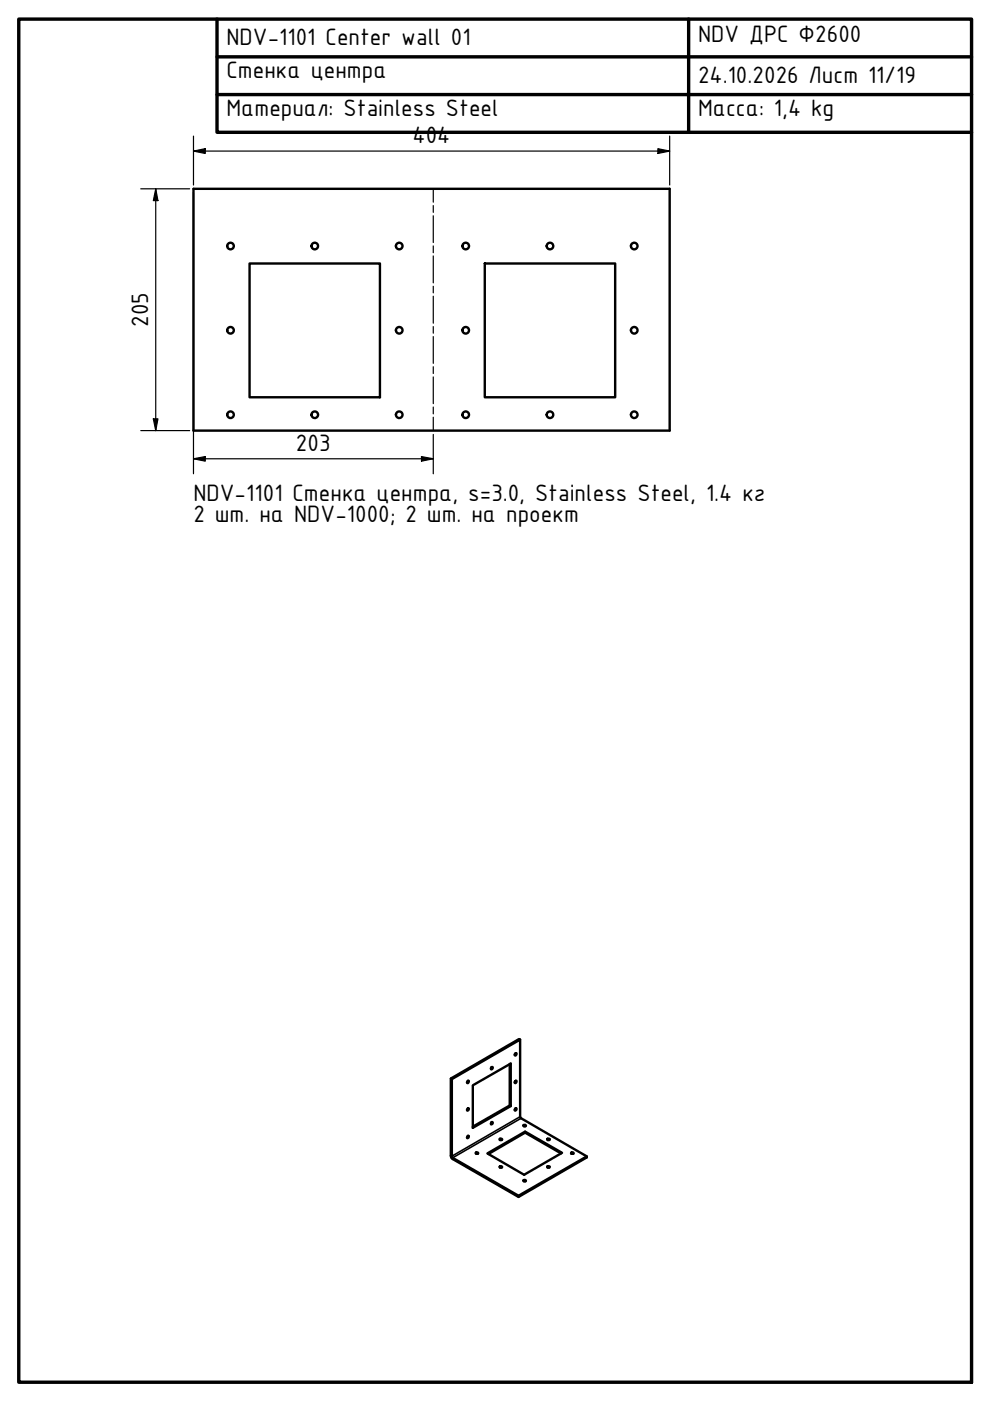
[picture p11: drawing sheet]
<svg xmlns="http://www.w3.org/2000/svg" width="210mm" height="297mm" viewBox="0 0 210 297" stroke-linecap="round" stroke-linejoin="round" font-family="sans-serif">
<!-- layer: Bend Centerline (ISO) -->
<g fill="none" stroke="#000" stroke-width=".25">
<path d="M91.9 40v2.9M91.9 43.6v1.4M91.9 45.7v5.7M91.9 52.1v1.5M91.9 54.3v5.7M91.9 60.7v1.4M91.9 62.8v5.7M91.9 69.2v1.4M91.9 71.4v5.6M91.9 77.8v1.4M91.9 79.9v5.7M91.9 86.3v1.4"/>
<path d="M91.9 88.5v2.8"/>
</g>
<!-- layer: Visible (ISO) -->
<g fill="none" stroke="#000" stroke-width=".51">
<path d="M41 40h101v51.3h-101zM52.9 55.9h27.7v28.3h-27.7zM102.8 55.9h27.6v28.3h-27.6zM95.6 228.7l.2 .1v16.5l14.1 8.2v.3l-13.9-8.1-.3-.3zM95.8 228.8l14.5-8.4 .1 16.6 14 8.2v.2l-14.5 8.4M99.1 229.2l.2-.1a.22 .22 0 0 1 .1 .4 .22 .22 0 0 1-.4 0zM99.2 235l-.2 .3M99.2 229.2l-.2 .3M99.2 235a.24 .24 0 0 1 .1 .3 .24 .24 0 0 1-.3 .1zM104.3 226.3l.1-.1a.22 .22 0 0 1 0 .3 .22 .22 0 0 1-.3 .1l.2-.3-.2 .3M104.3 237.9a.23 .23 0 0 1 .1 .3 .23 .23 0 0 1-.3 .1zM104.3 237.9l-.2 .3"/>
<path d="M108.1 225.6v8.8l.2 .1v-9l-8.1 4.6v9l8.1-4.6M108.1 234.4l-7.9 4.5M109.3 223.3l-.2 .3M109.3 235l-.2 .3M109.3 229.2l-.2 .3M109.3 235a.24 .24 0 0 1 .2 .3 .24 .24 0 0 1-.4 .1zM110.3 220.4l-.2-.1-14.5 8.4M111 238.5l.5 .1a.21 .21 0 0 1-.3 .2 .21 .21 0 0 1-.2-.3zM111.1 238.8h.3M111.3 239.9l7.9 4.5-8.1 4.7-7.8-4.6 8-4.6v.2M99.2 240.9l-.2 .3M99.2 240.8a.24 .24 0 0 1 .1 .3 .24 .24 0 0 1-.3 .1z"/>
<path d="M100.9 244.4h.4a.21 .21 0 0 1-.2 .2 .21 .21 0 0 1-.2-.2zM101 244.6h.3M105.9 247.3h.1a.21 .21 0 0 1 .3 0 .21 .21 0 0 1 0 .3l-.3-.1zM105.9 241.5a.24 .24 0 0 1 .3-.1 .24 .24 0 0 1 .1 .3h-.3zM106 247.6h.3M106 241.7h.3M111 250.3l.1-.1 .4 .1a.26 .26 0 0 1-.3 .2 .26 .26 0 0 1-.2-.2zM111.1 250.4h.3M116.1 247.3h.4v.2a.27 .27 0 0 1-.3 .1 .27 .27 0 0 1-.2-.3zM116.1 241.5h.4h.1l-.1 .2a.27 .27 0 0 1-.3 0 .27 .27 0 0 1-.2-.2zM116.1 247.6h.4M116.1 241.7h.4"/>
<path d="M119 244.5l-7.7-4.4-7.8 4.6M121.2 244.4h.4a.21 .21 0 0 1-.3 .2 .21 .21 0 0 1-.1-.2zM121.2 244.6h.3M124.4 245.2l-14.5 8.3"/>
<circle cx="48.9" cy="52.2" r=".7"/>
<circle cx="66.7" cy="52.2" r=".7"/>
<circle cx="84.6" cy="52.2" r=".7"/>
<circle cx="98.7" cy="52.2" r=".7"/>
<circle cx="116.6" cy="52.2" r=".7"/>
<circle cx="134.5" cy="52.2" r=".7"/>
<circle cx="48.9" cy="70" r=".7"/>
<circle cx="84.6" cy="70" r=".7"/>
<circle cx="98.7" cy="70" r=".7"/>
<circle cx="134.5" cy="70" r=".7"/>
<circle cx="48.9" cy="87.9" r=".7"/>
<circle cx="66.7" cy="87.9" r=".7"/>
<circle cx="84.6" cy="87.9" r=".7"/>
<circle cx="98.7" cy="87.9" r=".7"/>
<circle cx="116.6" cy="87.9" r=".7"/>
<circle cx="134.5" cy="87.9" r=".7"/>
<circle cx="109.3" cy="223.6" r=".23"/>
<circle cx="109.3" cy="229.4" r=".23"/>
</g>
<!-- layer: Visible Narrow (ISO) -->
<path d="M110.3 236.8l-14.5 8.3-.2-.1M110.5 237.1l-14.5 8.4v.2" fill="none" stroke="#000" stroke-width=".34"/>
<!-- layer: Border (ISO) -->
<path d="M4 4h202v289.1h-202zM46 4v24.1h160M46 12.1h160M146 4v24.1M46 20.1h160" fill="none" stroke="#000" stroke-width=".72"/>
<!-- layer: Dimension (ISO) -->
<g fill="none" stroke="#000" stroke-width=".25">
<path d="M41 32l2.5-.5v1zM41 32h101M41 28.9v10.3M139.5 31.5l2.5 .5-2.5 .5zM142 28.9v10.3M29.8 40h10.4M33 40l.5 2.5h-1zM33 40v51.3M41 40.8v59.6M29.8 91.3h10.4M32.5 88.8h1l-.5 2.5zM41 97.3l2.5-.5v1z"/>
<path d="M41 97.3h50.9M89.4 96.8l2.5 .5-2.5 .5zM91.9 92.1v8.3"/>
</g>
<path d="M41 32l2.5-.5v1zM139.5 31.5l2.5 .5-2.5 .5zM33 40l.5 2.5h-1zM32.5 88.8h1l-.5 2.5zM41 97.3l2.5-.5v1zM89.4 96.8l2.5 .5-2.5 .5z" fill="#000"/>
<g font-size="5.4">
<text x="48" y="9.6">NDV-1101 Center wall 01</text>
<text x="148" y="9">NDV ДРС Ф2600</text>
<text x="48" y="16.5">Стенка центра</text>
<text x="148" y="17.6">24.10.2026 Лист 11/19</text>
<text x="48" y="24.5">Материал: Stainless Steel</text>
<text x="148" y="24.5">Масса: 1,4 kg</text>
<text x="87.5" y="30.4">404</text>
<text x="31.4" y="69.3" transform="rotate(-90 31.4 69.3)">205</text>
<text x="62.7" y="95.7">203</text>
<text x="41" y="106.3">NDV-1101 Стенка центра, s=3.0, Stainless Steel, 1.4 кг</text>
<text x="41" y="110.8">2 шт. на NDV-1000; 2 шт. на проект</text>
</g>
</svg>
